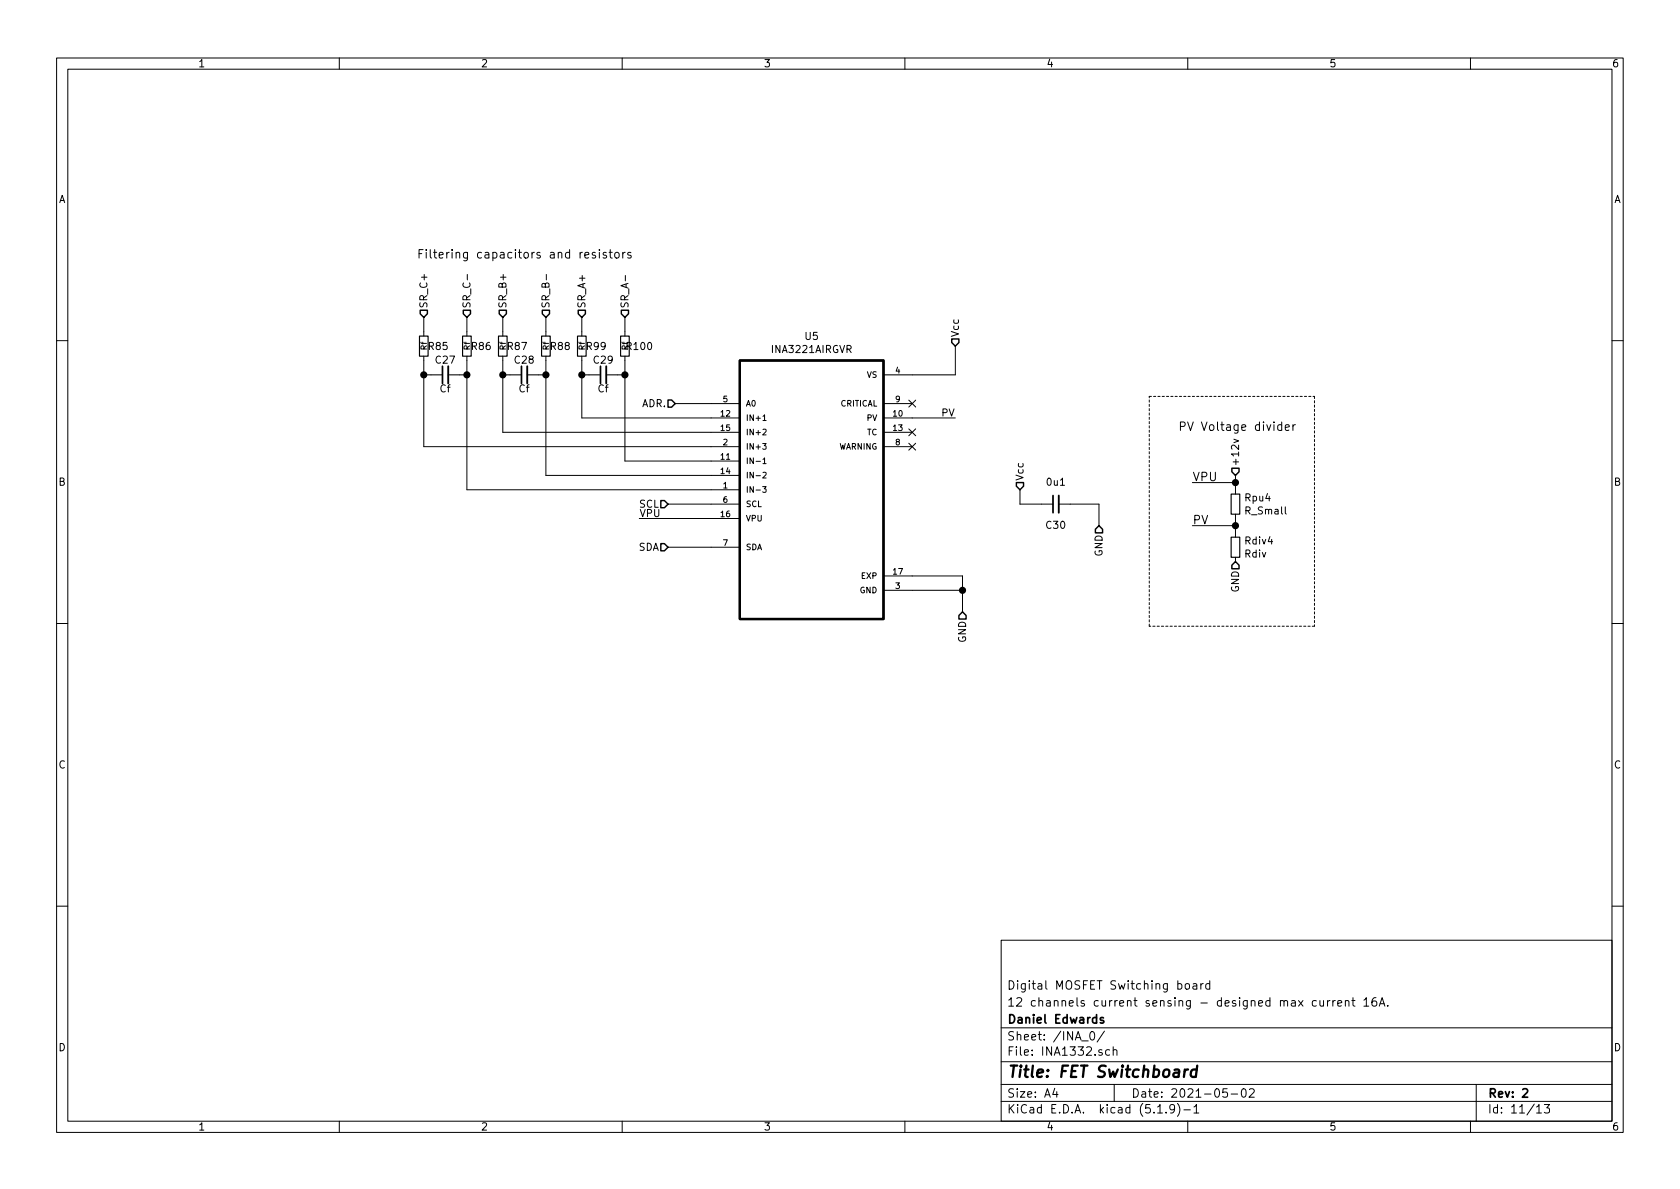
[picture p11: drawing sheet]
<svg xmlns="http://www.w3.org/2000/svg" width="297mm" height="210mm" viewBox="0 0 297 210" stroke-linecap="round" stroke-linejoin="round" font-family="sans-serif">
<g fill="none" stroke="#000" stroke-width=".18">
<path d="M10 10.3h277v189.9h-277zM12 12.2h273v186.1h-273zM60 10.3v1.9M110 10.3v1.9M160 10.3v1.9M210 10.3v1.9M260 10.3v1.9M74.9 56.1v3.3M82.5 56.1v3.3M82.6 48.5v1M88.9 56.1v3.3M96.5 56.1v3.3"/>
<path d="M96.6 48.5v1M102.9 56.1v3.3M105.3 44.7l-.4-.1-.2 .3 .1 .2 .5 .1v.4h-.6M106 44.1v.2M106 44.6v1M107.2 44.7l-.4-.1-.2 .3 .1 .2 .5 .1v.4h-.6M107.7 44.6h.6M107.9 44.1v1.3l.4 .2M108.8 44.8l.2-.2 .4 .2 .1 .5-.3 .3-.4-.1zM110.1 44.6v1M110.5 56.1v3.3M110.5 44.6l-.2 .1-.2 .2"/>
<path d="M110.6 48.7v1M111.6 44.7a.36 .36 0 0 0-.6 .2v.2h.4l.2 .2-.2 .3h-.4M10 60.2h2M74.9 63v16h55.9M74.9 66.3h3.3M79.2 66.3h3.3M82.5 63v23.6h48.3M88.9 63v13.4h41.9M88.9 66.3h3.3M93.2 66.3h3.3M96.5 63v21.1h34.3M102.9 63v10.9h27.9"/>
<path d="M102.9 66.3h3.3M107.2 66.3h3.3M110.5 63v18.5h20.3M119.4 71.4h11.4M134.8 78.4h.7l-.4 .4 .3 .1v.4l-.1 .1-.5-.1M134.9 73.6l.3-.3v1.1M134.9 76l.4-.1 .2 .3-.7 .7h.7M134.9 74.4h.6M156.2 71.4h5.1M156.2 73.9h12.7M156.2 76.4h5.1M156.2 79h5.1"/>
<path d="M160.7 70.8l1.2 1.2M160.7 75.8l1.2 1.3M160.7 78.4l1.2 1.2M161.9 70.8l-1.2 1.2M161.9 75.8l-1.2 1.3M161.9 78.4l-1.2 1.2M168.9 61.2v5.1h-12.7M218.2 77.7l.8 .3-.8 .3M226.6 75.2a.48 .48 0 0 0-.6 .1v.7a.48 .48 0 0 0 .6 0M226.6 74.6v1.5M227.3 75.6l.7-.1-.1-.3-.4-.1-.2 .2v.7h.6M228.6 75.1v1"/>
<path d="M229 75.1l-.2 .1-.2 .2M285 60.2h2M113 91.7h17.8M118.1 89.1h12.7M118.1 96.8h12.7M134.8 86h.7l-.4 .4 .3 .1v.5l-.1 .1-.5-.1M134.9 81.2l.3-.2v1M134.9 83.6l.4-.1 .2 .3-.7 .7h.7M134.9 82h.6M180.3 86.6v2.5h5.9M187.2 89.1h7.1v3.9M210.8 85.3h7.6"/>
<path d="M210.8 93h7.6M218.4 84.1v3.3M218.4 90.9v4.1M218.4 98.5v.8M10 110.3h2M156.2 101.8h14v6.4M156.2 104.4h14M285 110.3h2M10 160.2h2M177 166.3h108v32h-108zM209.6 174.1l.2-.2 .5 .2v.7l-.3 .1-.4-.1zM211 174h.5l.1 .9"/>
<path d="M211.6 174.3l-.5 .1a.29 .29 0 0 0-.2 .2 .29 .29 0 0 0 .2 .3l.5-.1M212.3 173.9v1M212.8 173.9l-.5 .3M213.9 174l-.4-.1-.3 .3 .1 .6h.6M213.9 173.4v1.5M232.7 177l-.4-.1-.3 .3 .1 .6 .2 .1 .4-.1M233.4 176.9l.1 .9 .3 .1 .2-.1M234 176.9v1M234.7 176.9v1M235.2 176.9l-.5 .3M235.7 176.9v1M236.1 176.9l-.3 .1-.1 .2"/>
<path d="M236.5 177.4l.7-.1v-.3l-.5-.1-.2 .2 .1 .7h.6M237.9 177.1l.2-.2 .3 .1 .1 .9M237.9 176.9v1M239 176.9h.6M239.2 176.4v1.3l.4 .2M241.1 176.9l.5-.5v1.5M241.1 177.9h.9M243.3 176.4a.62 .62 0 0 0-.7 .7v.7l.3 .1 .5-.1v-.5l-.1-.2-.4-.1-.3 .3M243.9 177.9l.5-1.5 .5 1.5M244 177.5h.7M245.4 177.8v.1M285 160.2h2"/>
<path d="M60 198.3v1.9M110 198.3v1.9M160 198.3v1.9M177 194.8h108M177 191.8h108M177 187.8h108M177 181.8h108M186.5 192.5l-.4 1h1M186.8 193v1M191.3 184.1h1.1M192.8 182.6l.4-.2a.94 .94 0 0 1 0 1.5 .79 .79 0 0 1-.4-1.3zM195.3 182.3l-1.3 2"/>
<path d="M196.2 185.7l-.4-.1-.3 .3 .1 .6 .2 .1 .4-.1M196.8 185.7h.1a.37 .37 0 0 1 .6 .1v.8M196.8 185.1v1.5M197 191.8v3M204.7 196.8h.8M206.2 196.7v.1M207.7 196l-.1 .1a.48 .48 0 0 1-.6 .1l-.2-.2 .2-.6a.48 .48 0 0 1 .6 .1 1.27 1.27 0 0 1-.2 1.2l-.4 .1M208.2 195.1a1.71 1.71 0 0 1 0 2.3M209.3 196.3h1.2M210 198.3v1.9M211.1 195.8l.4-.5v1.5M211.1 196.8h.9"/>
<path d="M217 192.5h-.7l-.1 .7 .2-.1 .5 .1 .1 .2v.5l-.2 .1-.6-.1M217.7 193.5h1.1M219.6 192.7l.4-.2a.94 .94 0 0 1 0 1.5 .82 .82 0 0 1-.4-1.3zM220.9 192.7l.2-.2h.4l.2 .2 .1 .3-1 1h1M260 198.3v1.9M261 191.8v6.5M271.7 195.8l.4-.5v1.5M271.7 196.8h.8M273 195.3h1l-.5 .6 .4 .1v.7l-.2 .1-.7-.1"/>
</g>
<path d="M78.2 64.8v3M92.2 64.8v3M106.2 64.8v3M186.2 87.6v3.1M195.1 180l-.4-.1-.2 .2 .1 .3 .5 .1v.3h-.6M269.2 192.7l.3-.2h.3l.3 .5-.9 1h.9" fill="none" stroke="#000" stroke-width=".3"/>
<path d="M130.8 63.7h25.4v45.8h-25.4zM210.1 189.1a.54 .54 0 0 0-.7 .4M211.6 189.2a.68 .68 0 0 0-1 .3l-.1 .6 .2 .2 .1 .1 .6-.1M211.7 188.4l-.3 2" fill="none" stroke="#000" stroke-width=".41"/>
<path d="M79.2 64.8v3M93.2 64.8v3M107.2 64.8v3M187.2 87.6v3.1" fill="none" stroke="#000" stroke-width=".33"/>
<path d="M74.2 59.4h1.5v3.6h-1.5zM81.8 59.4h1.5v3.6h-1.5zM88.1 59.4h1.6v3.6h-1.6zM95.8 59.4h1.5v3.6h-1.5zM102.1 59.4h1.5v3.6h-1.5zM109.7 59.4h1.6v3.6h-1.6zM217.7 95h1.5v3.5h-1.5zM217.7 87.4h1.5v3.5h-1.5z" fill="none" stroke="#000" stroke-width=".2"/>
<path d="M203.2 70.1h29.2M232.4 70.1v40.6M203.2 110.7v-40.6M232.4 110.7h-29.2" fill="none" stroke="#000" stroke-width=".18" stroke-dasharray=".4 .4"/>
<g fill="none" stroke="#000" stroke-width=".25">
<path d="M74.3 54.9h1.3v.6l-.7 .6-.6-.6zM81.9 54.9h1.3v.6l-.7 .6-.6-.6zM88.3 54.9h1.2v.6l-.6 .6-.6-.6zM95.9 54.9h1.3v.6l-.7 .6-.6-.6zM102.2 54.9h1.3v.6l-.6 .6-.7-.6zM109.9 54.9h1.2v.6l-.6 .6-.6-.6zM168.3 59.9h1.2v.7l-.6 .6-.6-.6zM118.1 70.7h.6l.7 .7-.7 .6h-.6zM116.8 96.1h.7l.6 .7-.6 .6h-.7zM116.8 88.5h.7l.6 .6-.6 .7h-.7zM179.7 85.3h1.3v.7l-.7 .6-.6-.6zM194.3 93l.6 .6v.6h-1.2v-.6z"/>
<path d="M217.8 82.8h1.3v.6l-.7 .7-.6-.7zM218.4 99.3l.7 .6v.7h-1.3v-.7zM169.5 108.8l.7-.6 .6 .6v.7h-1.3z"/>
</g>
<g fill="#000" stroke="#000" stroke-width=".25">
<circle cx="74.9" cy="66.3" r=".51"/>
<circle cx="82.6" cy="66.3" r=".51"/>
<circle cx="88.9" cy="66.3" r=".51"/>
<circle cx="96.5" cy="66.3" r=".51"/>
<circle cx="102.9" cy="66.3" r=".51"/>
<circle cx="110.5" cy="66.3" r=".51"/>
<circle cx="218.4" cy="85.3" r=".51"/>
<circle cx="218.4" cy="93" r=".51"/>
<circle cx="170.2" cy="104.4" r=".51"/>
</g>
<text font-size="2.8" x="178" y="190.5">Title: FET Switchboard</text>
<g font-size="2.1">
<text x="73.7" y="45.7">Filtering capacitors and resistors</text>
<text x="208.3" y="76.2">PV Voltage divider</text>
<text x="210.8" y="85.1">VPU</text>
<text x="210.8" y="92.7">PV</text>
<text x="178" y="178">12 channels current sensing - designed max current 16A.</text>
<text x="178" y="175">Digital MOSFET Switching board</text>
<text x="178" y="184">Sheet: /INA_0/</text>
<text x="178" y="181">Daniel Edwards</text>
<text x="178" y="186.7">File: INA1332.sch</text>
<text x="178" y="196.9">KiCad E.D.A. kicad (5.1.9)-1</text>
<text x="178" y="194.1">Size: A4</text>
<text x="200" y="194.1">Date: 2021-05-02</text>
<text x="263" y="194.1">Rev: 2</text>
<text x="263" y="196.9">Id: 11/13</text>
</g>
<g font-size="1.8">
<text x="35" y="11.9">1</text>
<text x="85" y="11.9">2</text>
<text x="135" y="11.9">3</text>
<text x="185" y="11.9">4</text>
<text x="235" y="11.9">5</text>
<text x="285" y="11.9">6</text>
<text x="10.4" y="35.9">A</text>
<text x="285.4" y="35.9">A</text>
<text x="75.6" y="54.6" transform="rotate(-90 75.6 54.6)">SR_C+</text>
<text x="83.2" y="54.6" transform="rotate(-90 83.2 54.6)">SR_C-</text>
<text x="89.5" y="54.6" transform="rotate(-90 89.5 54.6)">SR_B+</text>
<text x="97.2" y="54.6" transform="rotate(-90 97.2 54.6)">SR_B-</text>
<text x="103.5" y="54.6" transform="rotate(-90 103.5 54.6)">SR_A+</text>
<text x="111.1" y="54.6" transform="rotate(-90 111.1 54.6)">SR_A-</text>
<text x="169.5" y="59.7" transform="rotate(-90 169.5 59.7)">Vcc</text>
<text x="75.8" y="61.9">R85</text>
<text x="77.1" y="64.3">C27</text>
<text x="83.5" y="61.9">R86</text>
<text x="89.8" y="61.9">R87</text>
<text x="91.1" y="64.3">C28</text>
<text x="97.4" y="61.9">R88</text>
<text x="103.8" y="61.9">R99</text>
<text x="105" y="64.3">C29</text>
<text x="110.9" y="61.9">R100</text>
<text x="136.6" y="62.4">INA3221AIRGVR</text>
<text x="142.4" y="60.1">U5</text>
<text x="77.8" y="69.4">Cf</text>
<text x="91.8" y="69.4">Cf</text>
<text x="105.7" y="69.4">Cf</text>
<text x="113.5" y="72">ADR.</text>
<text x="166.4" y="73.7">PV</text>
<text x="219.1" y="82.5" transform="rotate(-90 219.1 82.5)">+12v</text>
<text x="10.4" y="85.9">B</text>
<text x="113.1" y="89.8">SCL</text>
<text x="181" y="85.1" transform="rotate(-90 181 85.1)">Vcc</text>
<text x="185.2" y="85.9">0u1</text>
<text x="220.2" y="88.7">Rpu4</text>
<text x="285.4" y="85.9">B</text>
<text x="113" y="91.4">VPU</text>
<text x="185" y="93.5">C30</text>
<text x="220.3" y="91">R_Small</text>
<text x="112.9" y="97.4">SDA</text>
<text x="194.9" y="98.4" transform="rotate(-90 194.9 98.4)">GND</text>
<text x="220.1" y="98.6">Rdiv</text>
<text x="220.2" y="96.3">Rdiv4</text>
<text x="219.1" y="104.8" transform="rotate(-90 219.1 104.8)">GND</text>
<text x="170.8" y="113.7" transform="rotate(-90 170.8 113.7)">GND</text>
<text x="10.4" y="135.9">C</text>
<text x="285.4" y="135.9">C</text>
<text x="10.4" y="185.9">D</text>
<text x="285.4" y="185.9">D</text>
<text x="35" y="199.9">1</text>
<text x="85" y="199.9">2</text>
<text x="135" y="199.9">3</text>
<text x="185" y="199.9">4</text>
<text x="235" y="199.9">5</text>
<text x="285" y="199.9">6</text>
</g>
<g font-size="1.4">
<text x="75.5" y="61.9" transform="rotate(-90 75.5 61.9)">Rf</text>
<text x="83.1" y="61.9" transform="rotate(-90 83.1 61.9)">Rf</text>
<text x="89.4" y="61.9" transform="rotate(-90 89.4 61.9)">Rf</text>
<text x="97.1" y="61.9" transform="rotate(-90 97.1 61.9)">Rf</text>
<text x="103.4" y="61.9" transform="rotate(-90 103.4 61.9)">Rf</text>
<text x="111" y="61.9" transform="rotate(-90 111 61.9)">Rf</text>
<text x="127.9" y="71.1">5</text>
<text x="131.8" y="71.9">A0</text>
<text x="148.6" y="71.9">CRITICAL</text>
<text x="153.3" y="66.8">VS</text>
<text x="158.4" y="66">4</text>
<text x="158.4" y="71.1">9</text>
<text x="127.5" y="73.7">12</text>
<text x="127.5" y="76.2">15</text>
<text x="131.8" y="74.4">IN+1</text>
<text x="131.8" y="77">IN+2</text>
<text x="153.3" y="74.4">PV</text>
<text x="153.3" y="77">TC</text>
<text x="158" y="73.7">10</text>
<text x="158" y="76.2">13</text>
<text x="127.5" y="81.3">11</text>
<text x="127.5" y="83.8">14</text>
<text x="127.9" y="78.7">2</text>
<text x="131.8" y="79.5">IN+3</text>
<text x="131.8" y="82">IN-1</text>
<text x="148.3" y="79.5">WARNING</text>
<text x="158.4" y="78.7">8</text>
<text x="127.9" y="86.4">1</text>
<text x="127.9" y="88.9">6</text>
<text x="131.8" y="84.6">IN-2</text>
<text x="131.8" y="87.1">IN-3</text>
<text x="131.8" y="89.7">SCL</text>
<text x="127.5" y="91.4">16</text>
<text x="131.8" y="92.2">VPU</text>
<text x="127.9" y="96.5">7</text>
<text x="131.8" y="97.3">SDA</text>
<text x="158" y="101.6">17</text>
<text x="152" y="104.9">GND</text>
<text x="152.4" y="102.4">EXP</text>
<text x="158.4" y="104.1">3</text>
</g>
</svg>
